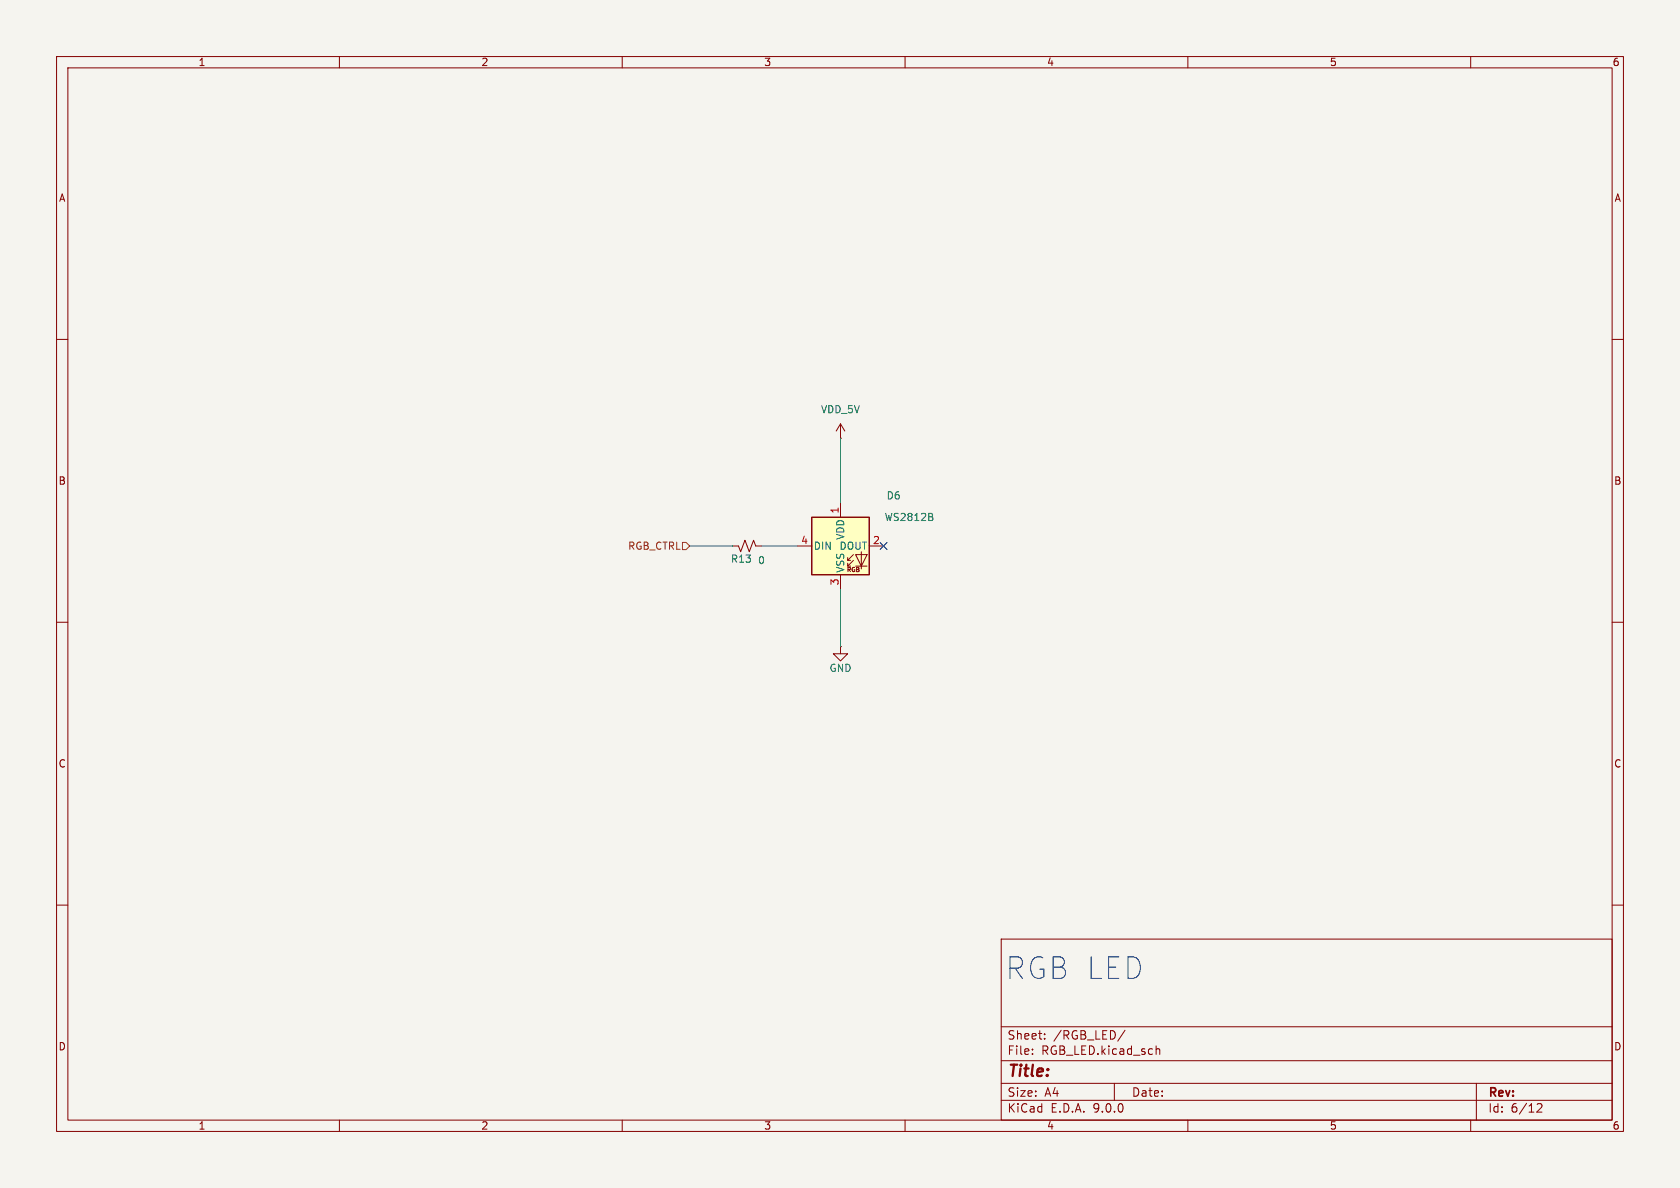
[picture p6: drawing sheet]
(kicad_sch
 (version 20250114)
 (generator "eeschema")
 (generator_version "9.0")
 (paper "A4")
 (lib_symbols
  (symbol "Device:R_Small_US"
   (pin_numbers (hide yes))
   (pin_names
    (offset 0.254) (hide yes)) (exclude_from_sim no) (in_bom yes) (on_board yes)
   (property "Reference" "R" (at 0.762 0.508 0) (effects (font (size 1.27 1.27)) (justify left)))
   (property "Value" "R_Small_US" (at 0.762 -1.016 0) (effects (font (size 1.27 1.27)) (justify left)))
   (property "Footprint" "" (at 0 0 0) (effects (font (size 1.27 1.27)) (hide yes)))
   (property "Datasheet" "~" (at 0 0 0) (effects (font (size 1.27 1.27)) (hide yes)))
   (property "Description" "Resistor, small US symbol" (at 0 0 0) (effects (font (size 1.27 1.27)) (hide yes)))
   (symbol "R_Small_US_1_1"
    (polyline (pts (xy 0 1.524) (xy 1.016 1.143) (xy 0 0.762) (xy -1.016 0.381) (xy 0 0)) (stroke (width 0) (type default)) (fill (type none)))
    (polyline (pts (xy 0 0) (xy 1.016 -0.381) (xy 0 -0.762) (xy -1.016 -1.143) (xy 0 -1.524)) (stroke (width 0) (type default)) (fill (type none)))
    (pin passive line (at 0 2.54 270) (length 1.016) (name "~" (effects (font (size 1.27 1.27)))) (number "1" (effects (font (size 1.27 1.27)))))
    (pin passive line (at 0 -2.54 90) (length 1.016) (name "~" (effects (font (size 1.27 1.27)))) (number "2" (effects (font (size 1.27 1.27))))))
   (embedded_fonts no))
  (symbol "LED:WS2812B"
   (pin_names
    (offset 0.254)) (exclude_from_sim no) (in_bom yes) (on_board yes)
   (property "Reference" "D" (at 5.08 5.715 0) (effects (font (size 1.27 1.27)) (justify right bottom)))
   (property "Value" "WS2812B" (at 1.27 -5.715 0) (effects (font (size 1.27 1.27)) (justify left top)))
   (property "Footprint" "LED_SMD:LED_WS2812B_PLCC4_5.0x5.0mm_P3.2mm" (at 1.27 -7.62 0) (effects (font (size 1.27 1.27)) (justify left top) (hide yes)))
   (property "Datasheet" "https://cdn-shop.adafruit.com/datasheets/WS2812B.pdf" (at 2.54 -9.525 0) (effects (font (size 1.27 1.27)) (justify left top) (hide yes)))
   (property "Description" "RGB LED with integrated controller" (at 0 0 0) (effects (font (size 1.27 1.27)) (hide yes)))
   (symbol "WS2812B_0_0"
    (text "RGB" (at 2.286 -4.191 0) (effects (font (size 0.762 0.762)))))
   (symbol "WS2812B_0_1"
    (polyline (pts (xy 1.27 -2.54) (xy 1.778 -2.54)) (stroke (width 0) (type default)) (fill (type none)))
    (polyline (pts (xy 1.27 -3.556) (xy 1.778 -3.556)) (stroke (width 0) (type default)) (fill (type none)))
    (polyline (pts (xy 2.286 -1.524) (xy 1.27 -2.54) (xy 1.27 -2.032)) (stroke (width 0) (type default)) (fill (type none)))
    (polyline (pts (xy 2.286 -2.54) (xy 1.27 -3.556) (xy 1.27 -3.048)) (stroke (width 0) (type default)) (fill (type none)))
    (polyline (pts (xy 3.683 -1.016) (xy 3.683 -3.556) (xy 3.683 -4.064)) (stroke (width 0) (type default)) (fill (type none)))
    (polyline (pts (xy 4.699 -1.524) (xy 2.667 -1.524) (xy 3.683 -3.556) (xy 4.699 -1.524)) (stroke (width 0) (type default)) (fill (type none)))
    (polyline (pts (xy 4.699 -3.556) (xy 2.667 -3.556)) (stroke (width 0) (type default)) (fill (type none)))
    (rectangle (start 5.08 5.08) (end -5.08 -5.08) (stroke (width 0.254) (type default)) (fill (type background))))
   (symbol "WS2812B_1_1"
    (pin input line (at -7.62 0 0) (length 2.54) (name "DIN" (effects (font (size 1.27 1.27)))) (number "4" (effects (font (size 1.27 1.27)))))
    (pin power_in line (at 0 7.62 270) (length 2.54) (name "VDD" (effects (font (size 1.27 1.27)))) (number "1" (effects (font (size 1.27 1.27)))))
    (pin power_in line (at 0 -7.62 90) (length 2.54) (name "VSS" (effects (font (size 1.27 1.27)))) (number "3" (effects (font (size 1.27 1.27)))))
    (pin output line (at 7.62 0 180) (length 2.54) (name "DOUT" (effects (font (size 1.27 1.27)))) (number "2" (effects (font (size 1.27 1.27))))))
   (embedded_fonts no))
  (symbol "power:GND"
   (power)
   (pin_numbers (hide yes))
   (pin_names
    (offset 0) (hide yes)) (exclude_from_sim no) (in_bom yes) (on_board yes)
   (property "Reference" "#PWR" (at 0 -6.35 0) (effects (font (size 1.27 1.27)) (hide yes)))
   (property "Value" "GND" (at 0 -3.81 0) (effects (font (size 1.27 1.27))))
   (property "Footprint" "" (at 0 0 0) (effects (font (size 1.27 1.27)) (hide yes)))
   (property "Datasheet" "" (at 0 0 0) (effects (font (size 1.27 1.27)) (hide yes)))
   (property "Description" "Power symbol creates a global label with name \"GND\" , ground" (at 0 0 0) (effects (font (size 1.27 1.27)) (hide yes)))
   (symbol "GND_0_1"
    (polyline (pts (xy 0 0) (xy 0 -1.27) (xy 1.27 -1.27) (xy 0 -2.54) (xy -1.27 -1.27) (xy 0 -1.27)) (stroke (width 0) (type default)) (fill (type none))))
   (symbol "GND_1_1"
    (pin power_in line (at 0 0 270) (length 0) (name "~" (effects (font (size 1.27 1.27)))) (number "1" (effects (font (size 1.27 1.27))))))
   (embedded_fonts no))
  (symbol "power:VDD"
   (power)
   (pin_numbers (hide yes))
   (pin_names
    (offset 0) (hide yes)) (exclude_from_sim no) (in_bom yes) (on_board yes)
   (property "Reference" "#PWR" (at 0 -3.81 0) (effects (font (size 1.27 1.27)) (hide yes)))
   (property "Value" "VDD" (at 0 3.556 0) (effects (font (size 1.27 1.27))))
   (property "Footprint" "" (at 0 0 0) (effects (font (size 1.27 1.27)) (hide yes)))
   (property "Datasheet" "" (at 0 0 0) (effects (font (size 1.27 1.27)) (hide yes)))
   (property "Description" "Power symbol creates a global label with name \"VDD\"" (at 0 0 0) (effects (font (size 1.27 1.27)) (hide yes)))
   (symbol "VDD_0_1"
    (polyline (pts (xy -0.762 1.27) (xy 0 2.54)) (stroke (width 0) (type default)) (fill (type none)))
    (polyline (pts (xy 0 2.54) (xy 0.762 1.27)) (stroke (width 0) (type default)) (fill (type none)))
    (polyline (pts (xy 0 0) (xy 0 2.54)) (stroke (width 0) (type default)) (fill (type none))))
   (symbol "VDD_1_1"
    (pin power_in line (at 0 0 90) (length 0) (name "~" (effects (font (size 1.27 1.27)))) (number "1" (effects (font (size 1.27 1.27))))))
   (embedded_fonts no)))
 (text "RGB LED"
  (exclude_from_sim no)
  (at 189.992 171.45 0)
  (effects (font (size 3.81 3.81))))
 (no_connect
  (at 156.21 96.52))
 (wire
  (pts (xy 121.92 96.52) (xy 129.54 96.52))
  (stroke (width 0) (type default)))
 (wire
  (pts (xy 134.62 96.52) (xy 140.97 96.52))
  (stroke (width 0) (type default)))
 (wire
  (pts (xy 148.59 104.14) (xy 148.59 114.3))
  (stroke (width 0) (type default)))
 (wire
  (pts (xy 148.59 77.47) (xy 148.59 88.9))
  (stroke (width 0) (type default)))
 (hierarchical_label "RGB_CTRL"
  (shape input)
  (at 121.92 96.52 180)
  (effects (font (size 1.27 1.27)) (justify right)))
 (symbol
  (lib_id "LED:WS2812B")
  (at 148.59 96.52 0)
  (unit 1)
  (exclude_from_sim no)
  (in_bom yes)
  (on_board yes)
  (dnp no)
  (property "Reference" "D6" (at 157.988 87.63 0) (effects (font (size 1.27 1.27))))
  (property "Value" "WS2812B" (at 160.782 91.44 0) (effects (font (size 1.27 1.27))))
  (property "Footprint" "LED_SMD:LED_WS2812B_PLCC4_5.0x5.0mm_P3.2mm" (at 149.86 104.14 0) (effects (font (size 1.27 1.27)) (justify left top) (hide yes)))
  (property "Datasheet" "https://cdn-shop.adafruit.com/datasheets/WS2812B.pdf" (at 151.13 106.045 0) (effects (font (size 1.27 1.27)) (justify left top) (hide yes)))
  (property "Description" "RGB LED with integrated controller" (at 148.59 96.52 0) (effects (font (size 1.27 1.27)) (hide yes)))
  (pin "3")
  (pin "1")
  (pin "4")
  (pin "2"))
 (symbol
  (lib_id "Device:R_Small_US")
  (at 132.08 96.52 270)
  (mirror x)
  (unit 1)
  (exclude_from_sim no)
  (in_bom yes)
  (on_board yes)
  (dnp no)
  (property "Reference" "R13" (at 131.064 98.806 90) (effects (font (size 1.27 1.27))))
  (property "Value" "0" (at 134.62 99.06 90) (effects (font (size 1.27 1.27))))
  (property "Footprint" "Resistor_SMD:R_0805_2012Metric" (at 132.08 96.52 0) (effects (font (size 1.27 1.27)) (hide yes)))
  (property "Datasheet" "~" (at 132.08 96.52 0) (effects (font (size 1.27 1.27)) (hide yes)))
  (property "Description" "Resistor, small US symbol" (at 132.08 96.52 0) (effects (font (size 1.27 1.27)) (hide yes)))
  (pin "2")
  (pin "1"))
 (symbol
  (lib_id "power:VDD")
  (at 148.59 77.47 0)
  (unit 1)
  (exclude_from_sim no)
  (in_bom yes)
  (on_board yes)
  (dnp no)
  (fields_autoplaced yes)
  (property "Reference" "#PWR035" (at 148.59 81.28 0) (effects (font (size 1.27 1.27)) (hide yes)))
  (property "Value" "VDD_5V" (at 148.59 72.39 0) (effects (font (size 1.27 1.27))))
  (property "Footprint" "" (at 148.59 77.47 0) (effects (font (size 1.27 1.27)) (hide yes)))
  (property "Datasheet" "" (at 148.59 77.47 0) (effects (font (size 1.27 1.27)) (hide yes)))
  (property "Description" "Power symbol creates a global label with name \"VDD\"" (at 148.59 77.47 0) (effects (font (size 1.27 1.27)) (hide yes)))
  (pin "1"))
 (symbol
  (lib_id "power:GND")
  (at 148.59 114.3 0)
  (unit 1)
  (exclude_from_sim no)
  (in_bom yes)
  (on_board yes)
  (dnp no)
  (property "Reference" "#PWR036" (at 148.59 120.65 0) (effects (font (size 1.27 1.27)) (hide yes)))
  (property "Value" "GND" (at 148.59 118.11 0) (effects (font (size 1.27 1.27))))
  (property "Footprint" "" (at 148.59 114.3 0) (effects (font (size 1.27 1.27)) (hide yes)))
  (property "Datasheet" "" (at 148.59 114.3 0) (effects (font (size 1.27 1.27)) (hide yes)))
  (property "Description" "Power symbol creates a global label with name \"GND\" , ground" (at 148.59 114.3 0) (effects (font (size 1.27 1.27)) (hide yes)))
  (pin "1")))
